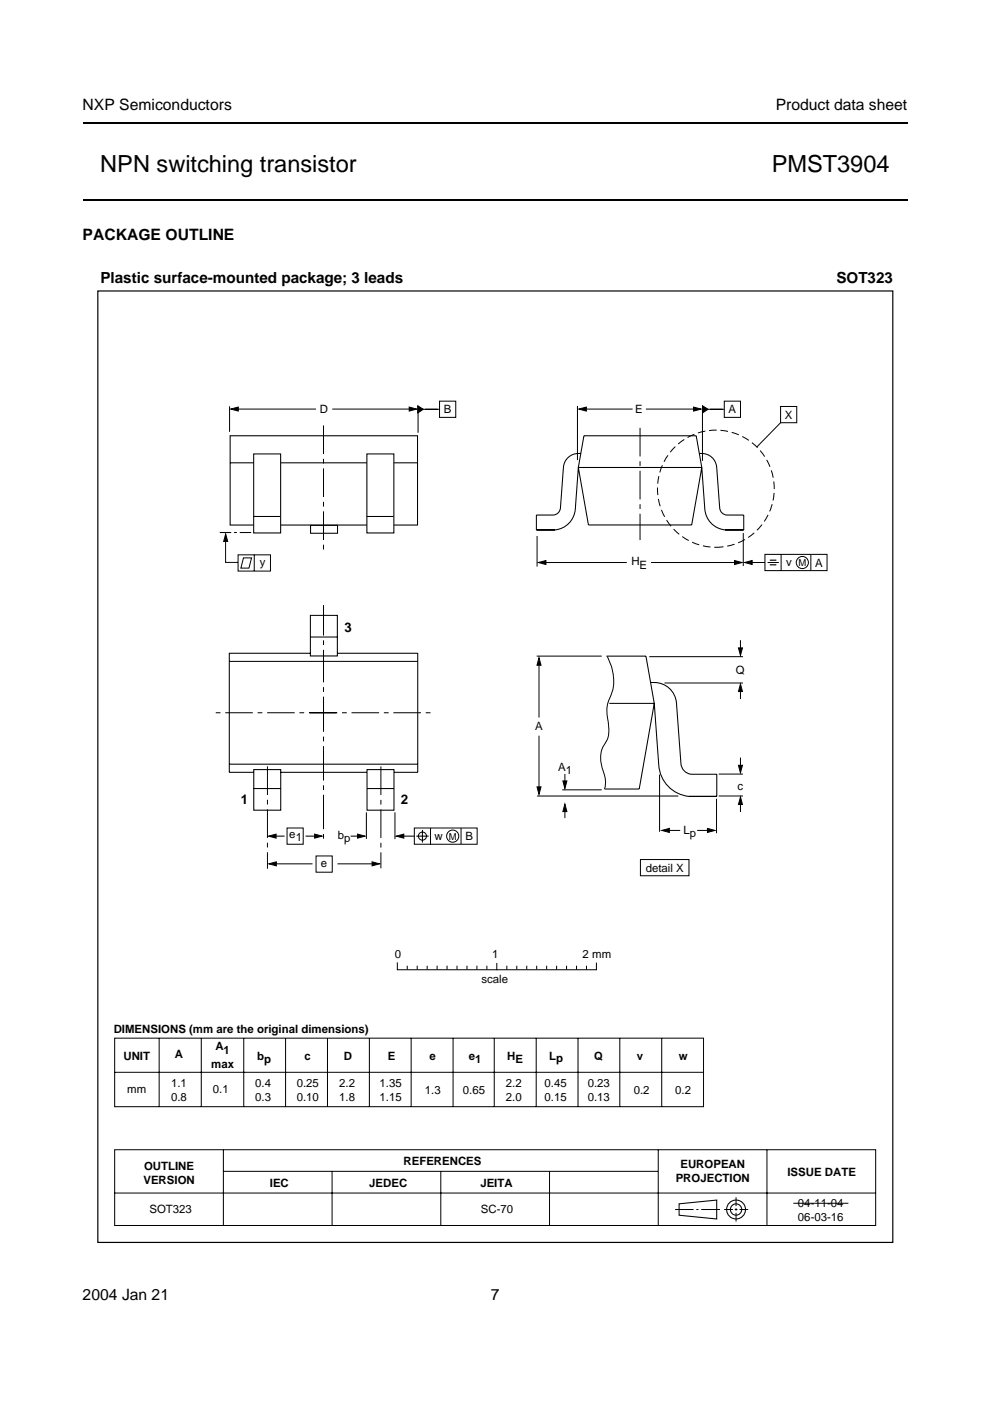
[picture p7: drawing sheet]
<svg xmlns="http://www.w3.org/2000/svg" width="210mm" height="297mm" viewBox="0 0 210 297" stroke-linecap="round" stroke-linejoin="round" font-family="sans-serif">
<path d="M17.5 26.1h174.9M17.5 42.4h174.9" fill="none" stroke="#000" stroke-width=".42"/>
<path d="M20.4 56.7h169.1v207h-169.1z" fill="#fff"/>
<g fill="none" stroke="#000" stroke-width=".21">
<path d="M48.7 86.1v5.4M49.9 86.7h17.1M70.4 86.7h17.1M88.6 86.2v5.6M89.1 86.8h4.1M93.2 85.1h3.4v3.4h-3.4zM122.4 86.1v11.5M123.4 86.7h10.7M137 86.7h10.8M148.9 86.6v11.1M149.5 86.8h4M153.6 85.1h3.4v3.4h-3.4z"/>
<path d="M47.8 113.7v5.5h2.7M50.5 117.6h6.8v3.5h-6.8zM51.6 118.3h1.7l-.5 2.2h-1.7zM53.9 117.6v3.5M113.9 113.6v6.5M115 119.3h17.9M138 119.3h18.3M158.8 119.3h3.4M162.2 117.5h13.2v3.5h-13.2zM162.7 119.3h2.4M165.6 117.5v3.5M171.9 117.5v3.5"/>
<path d="M113.8 139.1h13.8M137.7 139.2h19.8M157 135.7v2.5M114.3 140.7v11.4M114.3 156v11.4M140.9 144.8h16.6M157 145.8v2.4M57.8 177.3h2.6M60.9 175.6h3.4v3.4h-3.4zM64.8 177.3h2.7M74.3 177.3h2.3M77.7 172.2v5.7"/>
<path d="M83.7 172.2v5.7M84.9 177.3h3M87.9 175.6h13.3v3.4h-13.3zM88.3 177.3h2.6M89.6 176v2.6M91.3 175.6v3.4M113.9 168.8h29.9M119.2 167.5h8.4M119.8 164.1v2.6M119.8 171.5v2M139.8 164.2v12.2M141.2 176.1h3"/>
<path d="M147.8 176.1h2.7M151.9 169.4v7.3M152.4 168.8h5.1M152.4 164.1h5.1M157 160.6v2.5M157 169.7v2.5M57.9 183.2h8.4M67 181.5h3.4v3.4h-3.4zM71.5 183.2h8.1M135.8 182.2h10.3v3.5h-10.3zM24.3 220.1h124.9v14.5h-124.9zM24.3 227.3h124.9"/>
<path d="M33.7 220.1v14.5M42.7 220.1v14.5M51.7 220.1v14.5M60.5 220.1v14.5M69.4 220.1v14.5M78.3 220.1v14.5M87.2 220.1v14.5M96.1 220.1v14.5M104.8 220.1v14.5M113.7 220.1v14.5M122.6 220.1v14.5M131.4 220.1v14.5"/>
<path d="M140.3 220.1v14.5M24.3 243.8h161.4v16h-161.4zM24.3 252.9h161.4M47.4 243.8v16M47.4 248.3h92.1M70.4 248.3v11.5M93.5 248.3v11.5M116.5 248.3v11.5M139.6 243.8v16M143.1 256.4h4M147.6 256.4h.5M148.7 256.4h4"/>
<path d="M153.5 256.4h1.9M155.8 256.4h.6M156.1 253.9v1.8M156.1 256.2v.5M156.1 257.1v1.9M156.8 256.4h1.8M162.6 243.8v16"/>
<circle cx="170.1" cy="119.3" r="1.29"/>
<circle cx="89.6" cy="177.3" r=".86"/>
<circle cx="96" cy="177.3" r="1.29"/>
</g>
<g fill="none" stroke="#000" stroke-width=".22">
<path d="M48.8 92.4h39.7v18.9h-39.7zM48.8 98.1h39.7M65.8 111.4h5.8v1.7h-5.8zM65.8 130.5h5.7v8.6h-5.7zM65.8 138.5h-17.2v25.2h5.2M65.8 135.1h5.7M71.5 138.5h17.1v25.2h-5.1M48.6 140.2h39.9M48.6 162h40M53.8 163.2h5.7v8.6h-5.7zM53.8 167.2h5.7M59.5 163.7h18.3"/>
<path d="M77.8 163.2h5.7v8.6h-5.7zM77.8 167.2h5.7M144 255.2l8-.8v4l-8-.7z"/>
<circle cx="156.1" cy="256.4" r="1.2"/>
<circle cx="156.1" cy="256.4" r="2"/>
</g>
<g fill="#000" stroke="#000" stroke-width=".21">
<path d="M48.9 86.7l1.6-.4v.9zM86.8 86.3l1.6 .4-1.6 .5zM88.6 86l1.1 .8-1.1 .8zM122.7 86.7l1.6-.4v.9zM147.1 86.3l1.6 .4-1.6 .5zM148.9 86l1.2 .8-1.2 .8zM47.8 113.2l.5 1.6h-.9zM114.2 119.3l1.5-.5v.9zM155.7 118.8l1.6 .5-1.6 .4zM157.9 119.3l1.6-.5v.9zM156.6 137.4h.8l-.4 1.6zM114.3 139.4l.4 1.6h-.8z"/>
<path d="M157 145l.4 1.6h-.8zM56.9 177.3l1.6-.5v.9zM66.7 176.8l1.6 .5-1.6 .4zM75.8 176.8l1.6 .5-1.6 .4zM84 177.3l1.6-.5v.9zM113.9 166.8h.8l-.4 1.6zM119.8 170.5l.4 1.6h-.9zM119.3 165.6h.9l-.4 1.6zM140.3 176.1l1.6-.5v.9zM150 175.6l1.6 .5-1.6 .4zM157 169l.4 1.6h-.8zM156.6 162.3h.8l-.4 1.6z"/>
<path d="M57 183.2l1.6-.5v.9zM78.9 182.7l1.6 .5-1.6 .4z"/>
</g>
<path d="M65.7 151.1h26.3M71.4 151.1h-26.1" fill="none" stroke="#000" stroke-width=".21" stroke-dasharray="5.9 1 1 1" stroke-linecap="butt"/>
<path d="M68.6 154.6v-26.3" fill="none" stroke="#000" stroke-width=".21" stroke-dasharray="6.9 1 1 1" stroke-linecap="butt"/>
<path d="M68.6 147.9v30.4" fill="none" stroke="#000" stroke-width=".21" stroke-dasharray="7.3 1 1 1" stroke-linecap="butt"/>
<path d="M163.2 118.8h1.4M163.2 119.7h1.4" fill="none" stroke="#000" stroke-width=".24"/>
<path d="M53.3 112.9h-6.9" fill="none" stroke="#000" stroke-width=".21" stroke-dasharray="2.4 .6 .6 .6" stroke-linecap="butt"/>
<path d="M20.7 61.7h168.6v201.7h-168.6z" fill="none" stroke="#000" stroke-width=".25"/>
<path d="M77.8 96.2h5.7v16.8h-5.7z" fill="#fff" stroke="#000" stroke-width=".22"/>
<path d="M77.8 109.5h5.6" fill="none" stroke="#000" stroke-width=".22"/>
<path d="M53.8 96.2h5.7v16.8h-5.7z" fill="#fff" stroke="#000" stroke-width=".22"/>
<path d="M122.6 99.1l-.6 8.8a4.8 4.8 0 0 1-4.3 4.5h-4M122.6 99.1h26.2M122.6 99.1l2.2 12.2h21.9l2.1-12.2M122.6 99.1l1.2-6.7h23.8l1.2 6.7M123.1 96.1a3.2 3.2 0 0 0-3.6 2.9l-.7 8.7a1.63 1.63 0 0 1-1.4 1.5h-3.7v3.2M148.3 96.1a3.2 3.2 0 0 1 3.7 2.9l.6 8.7a1.63 1.63 0 0 0 1.4 1.5h3.7v3.2h-4a4.8 4.8 0 0 1-4.3-4.5l-.6-8.8M53.8 109.5h5.6M113.7 112.4h4M128.6 139.1h8.4l1.7 10M129.2 149.1h9.5M137.9 144.7a4.8 4.8 0 0 1 5.5 4.3l1 12.9a2.43 2.43 0 0 0 2.1 2.3h5.5v4.7h-5.9a7.1 7.1 0 0 1-6.4-6.7l-1-13.1M138.7 149.1l-3.2 18.2h-7.3" fill="none" stroke="#000" stroke-width=".22"/>
<g fill="none" stroke="#000" stroke-width=".21">
<path d="M165.5 86.2h3.4v3.4h-3.4zM165.5 89.6l-5 5.2M157.6 113v7M128.7 139.2a9.8 9.8 0 0 1 .3 9.6 6.5 6.5 0 0 0-.2 3.4 7.9 7.9 0 0 1-.1 4.8 6.2 6.2 0 0 0-.8 6.6 5.8 5.8 0 0 1 .3 3.7M97.8 175.6v3.4M84.2 204.1v1.5h42.3v-1.4M86.3 204.8v.8M88.5 204.8v.8M90.6 204.8v.8M92.7 204.8v.8M94.8 204.8v.8M96.9 204.8v.8"/>
<path d="M99 204.8v.8M101.1 204.8v.8M103.2 204.8v.8M105.3 204.3v1.3M107.5 204.8v.8M109.6 204.8v.8M111.7 204.8v.8M113.8 204.8v.8M115.9 204.8v.8M118 204.8v.8M120.1 204.8v.8M122.2 204.8v.8"/>
<path d="M124.3 204.8v.8M168.2 255.1h11.7"/>
</g>
<circle cx="151.8" cy="103.6" r="12.4" fill="none" stroke="#000" stroke-width=".21" stroke-dasharray="1.6 .8" stroke-linecap="butt"/>
<path d="M68.6 90.2v27.1M135.7 90.7v23.8M56.7 162.5v21.7M80.8 162.5v21.6" fill="none" stroke="#000" stroke-width=".21" stroke-dasharray="6.1 1 1 1" stroke-linecap="butt"/>
<g font-size="5">
<text x="21.3" y="36.4">NPN switching transistor</text>
<text x="163.6" y="36.4">PMST3904</text>
</g>
<g font-size="3.3">
<text x="17.5" y="23.3">NXP Semiconductors</text>
<text x="164.5" y="23.3">Product data sheet</text>
<text x="17.5" y="50.8">PACKAGE OUTLINE</text>
<text x="17.5" y="275.6">2004 Jan 21</text>
<text x="104" y="275.6">7</text>
</g>
<g font-size="3.2">
<text x="21.3" y="59.9">Plastic surface-mounted package; 3 leads</text>
<text x="177.3" y="59.9">SOT323</text>
</g>
<g font-size="2.8">
<text x="73.1" y="134">3</text>
<text x="51.1" y="170.5">1</text>
<text x="85" y="170.5">2</text>
</g>
<g font-size="2.4">
<text x="67.8" y="87.6">D</text>
<text x="94.1" y="87.7">B</text>
<text x="134.6" y="87.7">E</text>
<text x="154.5" y="87.7">A</text>
<text x="166.4" y="88.8">X</text>
<text x="55.1" y="120">y</text>
<text x="133.9" y="119.9">H</text>
<text x="166.7" y="120">v</text>
<text x="135.6" y="120.7">E</text>
<text x="172.8" y="120.2">A</text>
<text x="156" y="142.9">Q</text>
<text x="113.5" y="154.8">A</text>
<text x="118.4" y="163.5">A</text>
<text x="120" y="164.1">1</text>
<text x="156.4" y="167.5">c</text>
<text x="61.3" y="177.7">e1</text>
<text x="71.6" y="177.9">bp</text>
<text x="92.2" y="178">w</text>
<text x="98.7" y="178">B</text>
<text x="144.9" y="176.8">Lp</text>
<text x="68" y="183.9">e</text>
<text x="136.9" y="184.8">detail X</text>
<text x="83.7" y="203">0</text>
<text x="104.4" y="203">1</text>
<text x="123.5" y="203">2 mm</text>
<text x="102.1" y="208.4">scale</text>
<text x="24.1" y="218.9">DIMENSIONS (mm are the original dimensions)</text>
<text x="26.2" y="224.7">UNIT</text>
<text x="37.1" y="224.4">A</text>
<text x="44.8" y="226.4">max</text>
<text x="45.7" y="222.6">A</text>
<text x="47.4" y="223.4">1</text>
<text x="54.5" y="224.7">b</text>
<text x="56" y="225.5">p</text>
<text x="64.6" y="224.7">c</text>
<text x="72.9" y="224.7">D</text>
<text x="82.2" y="224.7">E</text>
<text x="91" y="224.7">e</text>
<text x="99.4" y="224.7">e</text>
<text x="100.7" y="225.5">1</text>
<text x="107.5" y="224.7">H</text>
<text x="109.3" y="225.5">E</text>
<text x="116.4" y="224.7">L</text>
<text x="117.9" y="225.3">p</text>
<text x="126" y="224.7">Q</text>
<text x="135" y="224.7">v</text>
<text x="143.9" y="224.7">w</text>
<text x="27" y="231.6">mm</text>
<text x="36.3" y="230.4">1.1</text>
<text x="36.3" y="233.3">0.8</text>
<text x="45.2" y="231.7">0.1</text>
<text x="54.1" y="230.4">0.4</text>
<text x="54.1" y="233.3">0.3</text>
<text x="62.9" y="230.5">0.25</text>
<text x="62.9" y="233.5">0.10</text>
<text x="71.9" y="230.5">2.2</text>
<text x="71.9" y="233.5">1.8</text>
<text x="80.5" y="230.5">1.35</text>
<text x="80.5" y="233.5">1.15</text>
<text x="90.1" y="231.8">1.3</text>
<text x="98.1" y="231.8">0.65</text>
<text x="107.3" y="230.5">2.2</text>
<text x="107.3" y="233.5">2.0</text>
<text x="115.5" y="230.5">0.45</text>
<text x="115.5" y="233.5">0.15</text>
<text x="124.6" y="230.5">0.23</text>
<text x="124.6" y="233.5">0.13</text>
<text x="134.4" y="231.9">0.2</text>
<text x="143.2" y="231.9">0.2</text>
<text x="30.4" y="251">VERSION</text>
<text x="30.5" y="248">OUTLINE</text>
<text x="57.2" y="251.6">IEC</text>
<text x="78.3" y="251.6">JEDEC</text>
<text x="85.6" y="247">REFERENCES</text>
<text x="101.8" y="251.6">JEITA</text>
<text x="143.3" y="250.7">PROJECTION</text>
<text x="144.3" y="247.7">EUROPEAN</text>
<text x="167" y="249.3">ISSUE DATE</text>
<text x="31.7" y="257.3">SOT323</text>
<text x="101.9" y="257.3">SC-70</text>
<text x="169.2" y="255.9">04-11-04</text>
<text x="169.2" y="258.9">06-03-16</text>
</g>
<g font-size="2">
<text x="169.3" y="120">M</text>
<text x="95.2" y="178">M</text>
</g>
</svg>
